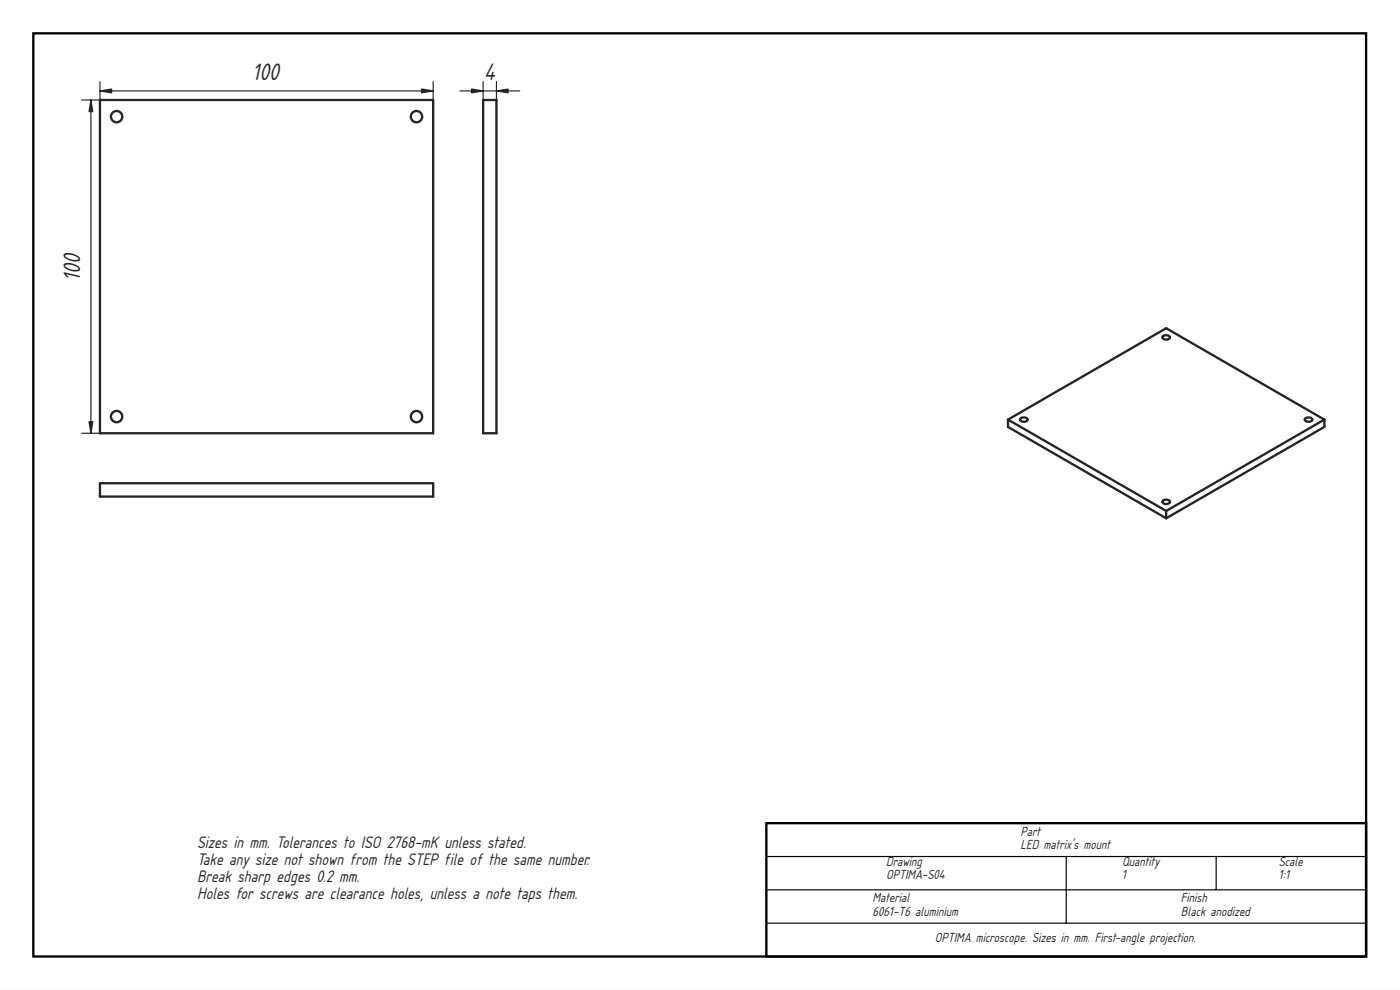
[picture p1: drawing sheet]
<svg xmlns="http://www.w3.org/2000/svg" width="420mm" height="297mm" viewBox="0 0 420 297" stroke-linecap="round" stroke-linejoin="round" font-family="sans-serif">
<path d="M0 0h420v297h-420zM0 0v297h420v-297z" fill="#000"/>
<path d="M10 10h400v277h-400zM230 247h180v40h-180z" fill="none" stroke="#000" stroke-width=".7" stroke-linecap="butt"/>
<path d="M230 257h180M320 257v20M365 257v10M230 267h180M230 277h180" fill="none" stroke="#000" stroke-width=".35"/>
<g fill="#fff">
<path d="M30 30h100v100h-100z" fill-rule="evenodd"/>
<circle cx="35" cy="35" r="1.7"/>
<circle cx="35" cy="125" r="1.7"/>
<circle cx="125" cy="35" r="1.7"/>
<circle cx="125" cy="125" r="1.7"/>
</g>
<g fill="none" stroke="#212529" stroke-width=".7">
<path d="M30 30h100v100h-100z"/>
<circle cx="35" cy="35" r="1.7"/>
<circle cx="125" cy="35" r="1.7"/>
<circle cx="35" cy="125" r="1.7"/>
<circle cx="125" cy="125" r="1.7"/>
</g>
<path d="M24.5 30h5.6M27.3 30v100M30 27.3h100M30 24.5v105.5M130 24.5v105.5M24.5 130h5.6" fill="none" stroke="#212529" stroke-width=".35"/>
<g fill="#212529" stroke="#212529" stroke-width=".35">
<path d="M126.5 26.7l3.5 .6-3.5 .6z"/>
<path d="M30 27.3l3.5-.6v1.2z"/>
<path d="M26.7 126.5h1.2l-.6 3.5z"/>
<path d="M27.3 30l.6 3.5h-1.2z"/>
</g>
<path d="M30 145h100v4h-100z" fill-rule="evenodd" fill="#fff"/>
<path d="M30 145h100v4h-100z" fill="none" stroke="#212529" stroke-width=".7"/>
<path d="M145 30h4v100h-4z" fill-rule="evenodd" fill="#fff"/>
<path d="M145 30h4v100h-4z" fill="none" stroke="#212529" stroke-width=".7"/>
<path d="M138 27.3h18M145 24.5v105.5M149 24.5v105.5" fill="none" stroke="#212529" stroke-width=".35"/>
<g fill="#212529" stroke="#212529" stroke-width=".35">
<path d="M149 27.3l3.5-.6v1.2z"/>
<path d="M141.5 26.7l3.5 .6-3.5 .6z"/>
</g>
<g fill="#fff">
<path d="M302.5 125.9l47.5-27.4 47.5 27.4v2.2l-47.5 27.4-47.5-27.4z" fill-rule="evenodd"/>
<path d="M302.5 125.9l47.5-27.4 47.5 27.4-47.5 27.4z" fill-rule="evenodd"/>
<path d="M302.5 125.9l47.5 27.4v2.2l-47.5-27.4z" fill-rule="evenodd"/>
<path d="M350 153.3l47.5-27.4v2.2l-47.5 27.4z" fill-rule="evenodd"/>
<path d="M391.7 125.6a1.43 1.43 0 0 1 2.2 .3 1.32 1.32 0 0 1-2.3 0z" fill-rule="evenodd"/>
<path d="M349 150.2a1.43 1.43 0 0 1 2.1 .4 1.32 1.32 0 0 1-2.3 0z" fill-rule="evenodd"/>
<path d="M306.3 125.6a1.43 1.43 0 0 1 2.1 .3 1.32 1.32 0 0 1-2.3 0z" fill-rule="evenodd"/>
<path d="M349 100.9a1.43 1.43 0 0 1 2.1 .3 1.32 1.32 0 0 1-2.3 0z" fill-rule="evenodd"/>
</g>
<path d="M349 100.9a1.43 1.43 0 0 1 2.1 .3 1.32 1.32 0 0 1-2.3 0zM302.5 125.9v2.2l47.5 27.4M302.5 125.9l47.5-27.4 47.5 27.4M302.5 125.9l47.5 27.4M306.3 125.6a1.43 1.43 0 0 1 2.1 .3 1.32 1.32 0 0 1-2.3 0zM391.7 125.6a1.43 1.43 0 0 1 2.2 .3 1.32 1.32 0 0 1-2.3 0zM397.5 125.9l-47.5 27.4M397.5 125.9v2.2l-47.5 27.4M349 150.2a1.43 1.43 0 0 1 2.1 .4 1.32 1.32 0 0 1-2.3 0zM350 153.3v2.2" fill="none" stroke="#212529" stroke-width=".7"/>
<g font-size="6.7" fill="#212529">
<text x="75.8" y="24.1">100</text>
<text x="145.3" y="24.1">4</text>
<text x="24.1" y="84.2" transform="rotate(-90 24.1 84.2)">100</text>
</g>
<g font-size="4.7" fill="#212529">
<text x="59.1" y="254.3">Sizes in mm. Tolerances to ISO 2768-mK unless stated.</text>
<text x="59.1" y="259.4">Take any size not shown from the STEP file of the same number.</text>
<text x="59.1" y="264.5">Break sharp edges 0.2 mm.</text>
<text x="59.1" y="269.6">Holes for screws are clearance holes, unless a note taps them.</text>
</g>
<g font-size="3.7" fill="#212529">
<text x="306.3" y="250.7">Part</text>
<text x="306.3" y="254.8">LED matrix's mount</text>
<text x="265.9" y="259.7">Drawing</text>
<text x="265.9" y="263.8">OPTIMA-S04</text>
<text x="336.7" y="259.7">Quantity</text>
<text x="336.7" y="263.8">1</text>
<text x="383.8" y="259.7">Scale</text>
<text x="383.8" y="263.8">1:1</text>
<text x="261.9" y="270.7">Material</text>
<text x="261.9" y="274.8">6061-T6 aluminium</text>
<text x="354.4" y="270.7">Finish</text>
<text x="354.4" y="274.8">Black anodized</text>
<text x="280.6" y="282.7">OPTIMA microscope. Sizes in mm. First-angle projection.</text>
</g>
</svg>
